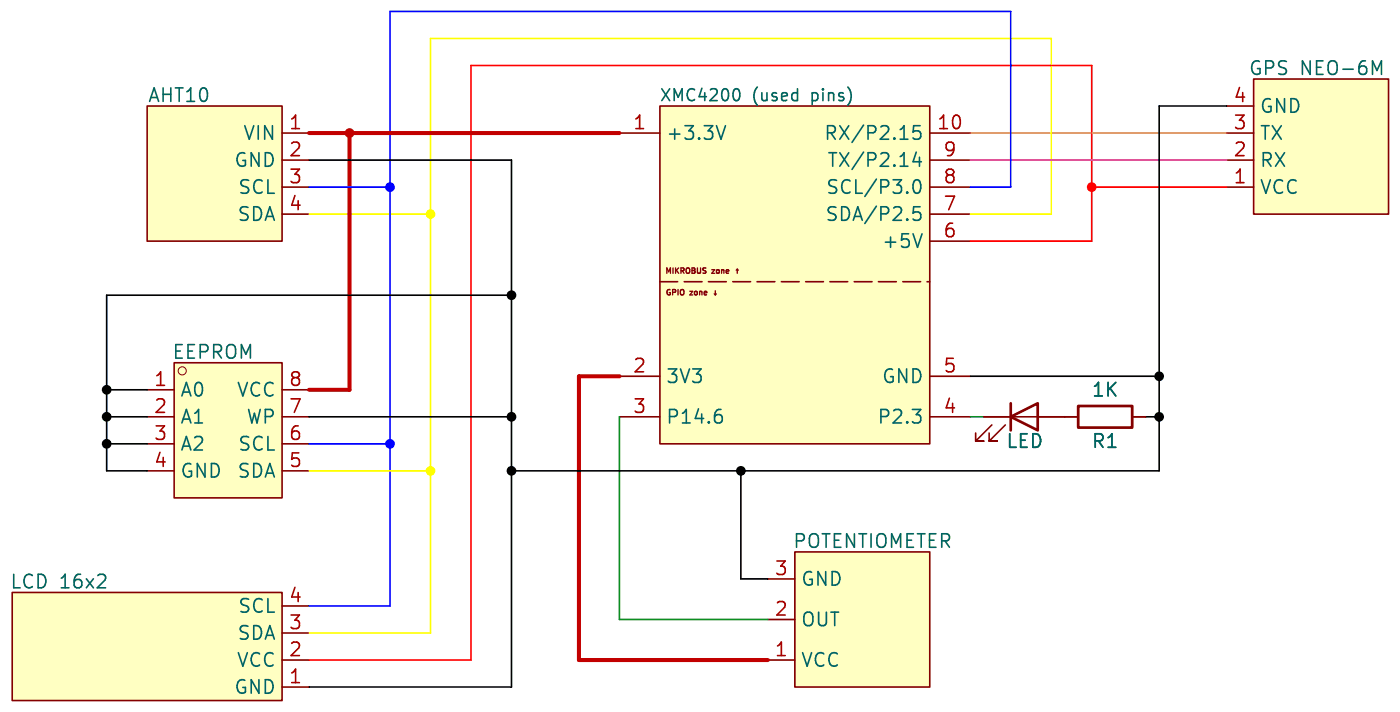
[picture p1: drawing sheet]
(kicad_sch
 (version 20260306)
 (generator "eeschema")
 (generator_version "10.0")
 (paper "A4")
 (lib_symbols
  (symbol "Device:LED"
   (pin_numbers (hide yes))
   (pin_names
    (offset 1.016) (hide yes)) (exclude_from_sim no) (in_bom yes) (on_board yes)
   (in_pos_files yes)
   (duplicate_pin_numbers_are_jumpers no)
   (property "Reference" "D" (at 0 2.54 0) (show_name no) (do_not_autoplace no) (effects (font (size 1.27 1.27))))
   (property "Value" "LED" (at 0 -2.54 0) (show_name no) (do_not_autoplace no) (effects (font (size 1.27 1.27))))
   (property "Footprint" "" (at 0 0 0) (show_name no) (do_not_autoplace no) (hide yes) (effects (font (size 1.27 1.27))))
   (property "Datasheet" "" (at 0 0 0) (show_name no) (do_not_autoplace no) (hide yes) (effects (font (size 1.27 1.27))))
   (property "Description" "Light emitting diode" (at 0 0 0) (show_name no) (do_not_autoplace no) (hide yes) (effects (font (size 1.27 1.27))))
   (property "Sim.Pins" "1=K 2=A" (at 0 0 0) (show_name no) (do_not_autoplace no) (hide yes) (effects (font (size 1.27 1.27))))
   (symbol "LED_0_1"
    (polyline (pts (xy -3.048 -0.762) (xy -4.572 -2.286) (xy -3.81 -2.286) (xy -4.572 -2.286) (xy -4.572 -1.524)) (stroke (width 0) (type default)) (fill (type none)))
    (polyline (pts (xy -1.778 -0.762) (xy -3.302 -2.286) (xy -2.54 -2.286) (xy -3.302 -2.286) (xy -3.302 -1.524)) (stroke (width 0) (type default)) (fill (type none)))
    (polyline (pts (xy -1.27 0) (xy 1.27 0)) (stroke (width 0) (type default)) (fill (type none)))
    (polyline (pts (xy -1.27 -1.27) (xy -1.27 1.27)) (stroke (width 0.254) (type default)) (fill (type none)))
    (polyline (pts (xy 1.27 -1.27) (xy 1.27 1.27) (xy -1.27 0) (xy 1.27 -1.27)) (stroke (width 0.254) (type default)) (fill (type none))))
   (symbol "LED_1_1"
    (pin passive line (at -3.81 0 0) (length 2.54) (name "K" (effects (font (size 1.27 1.27)))) (number "1" (effects (font (size 1.27 1.27)))))
    (pin passive line (at 3.81 0 180) (length 2.54) (name "A" (effects (font (size 1.27 1.27)))) (number "2" (effects (font (size 1.27 1.27))))))
   (embedded_fonts no))
  (symbol "Device:R"
   (pin_numbers (hide yes))
   (pin_names
    (offset 0)) (exclude_from_sim no) (in_bom yes) (on_board yes)
   (in_pos_files yes)
   (duplicate_pin_numbers_are_jumpers no)
   (property "Reference" "R" (at 2.032 0 90) (show_name no) (do_not_autoplace no) (effects (font (size 1.27 1.27))))
   (property "Value" "R" (at 0 0 90) (show_name no) (do_not_autoplace no) (effects (font (size 1.27 1.27))))
   (property "Footprint" "" (at -1.778 0 90) (show_name no) (do_not_autoplace no) (hide yes) (effects (font (size 1.27 1.27))))
   (property "Datasheet" "" (at 0 0 0) (show_name no) (do_not_autoplace no) (hide yes) (effects (font (size 1.27 1.27))))
   (property "Description" "Resistor" (at 0 0 0) (show_name no) (do_not_autoplace no) (hide yes) (effects (font (size 1.27 1.27))))
   (symbol "R_0_1"
    (rectangle (start -1.016 -2.54) (end 1.016 2.54) (stroke (width 0.254) (type default)) (fill (type none))))
   (symbol "R_1_1"
    (pin passive line (at 0 3.81 270) (length 1.27) (name "" (effects (font (size 1.27 1.27)))) (number "1" (effects (font (size 1.27 1.27)))))
    (pin passive line (at 0 -3.81 90) (length 1.27) (name "" (effects (font (size 1.27 1.27)))) (number "2" (effects (font (size 1.27 1.27))))))
   (embedded_fonts no))
  (symbol "SISEM:AHT10" (exclude_from_sim no) (in_bom yes) (on_board yes)
   (in_pos_files yes)
   (duplicate_pin_numbers_are_jumpers no)
   (property "Reference" "U" (at 0 0 0) (show_name no) (do_not_autoplace no) (effects (font (size 1.27 1.27))))
   (property "Value" "AHT10" (at 0 -1.778 0) (show_name no) (do_not_autoplace no) (effects (font (size 1.27 1.27))))
   (property "Footprint" "" (at 0 0 0) (show_name no) (do_not_autoplace no) (hide yes) (effects (font (size 1.27 1.27))))
   (property "Datasheet" "" (at 0 0 0) (show_name no) (do_not_autoplace no) (hide yes) (effects (font (size 1.27 1.27))))
   (property "Description" "" (at 0 0 0) (show_name no) (do_not_autoplace no) (hide yes) (effects (font (size 1.27 1.27))))
   (symbol "AHT10_1_1"
    (rectangle (start -6.35 6.35) (end 6.35 -6.35) (stroke (width 0) (type solid)) (fill (type background)))
    (pin power_in line (at -3.81 8.89 270) (length 2.54) (name "VIN" (effects (font (size 1.27 1.27)))) (number "1" (effects (font (size 1.27 1.27)))))
    (pin power_in line (at -1.27 8.89 270) (length 2.54) (name "GND" (effects (font (size 1.27 1.27)))) (number "2" (effects (font (size 1.27 1.27)))))
    (pin input line (at 1.27 8.89 270) (length 2.54) (name "SCL" (effects (font (size 1.27 1.27)))) (number "3" (effects (font (size 1.27 1.27)))))
    (pin bidirectional line (at 3.81 8.89 270) (length 2.54) (name "SDA" (effects (font (size 1.27 1.27)))) (number "4" (effects (font (size 1.27 1.27))))))
   (embedded_fonts no))
  (symbol "SISEM:AT24C32E" (exclude_from_sim no) (in_bom yes) (on_board yes)
   (in_pos_files yes)
   (duplicate_pin_numbers_are_jumpers no)
   (property "Reference" "U" (at 0 2.54 0) (show_name no) (do_not_autoplace no) (effects (font (size 1.27 1.27))))
   (property "Value" "EEPROM AT24C32E" (at 15.748 -1.524 0) (show_name no) (do_not_autoplace no) (effects (font (size 1.27 1.27))))
   (property "Footprint" "" (at 0 2.54 0) (show_name no) (do_not_autoplace no) (hide yes) (effects (font (size 1.27 1.27))))
   (property "Datasheet" "" (at 0 2.54 0) (show_name no) (do_not_autoplace no) (hide yes) (effects (font (size 1.27 1.27))))
   (property "Description" "" (at 0 2.54 0) (show_name no) (do_not_autoplace no) (hide yes) (effects (font (size 1.27 1.27))))
   (symbol "AT24C32E_0_1"
    (circle (center -5.588 -1.778) (radius 0.381) (stroke (width 0.0508) (type default)) (fill (type none))))
   (symbol "AT24C32E_1_1"
    (rectangle (start -6.35 7.62) (end 6.35 -2.54) (stroke (width 0) (type solid)) (fill (type background)))
    (pin input line (at -3.81 -5.08 90) (length 2.54) (name "A0" (effects (font (size 1.27 1.27)))) (number "1" (effects (font (size 1.27 1.27)))))
    (pin input line (at -1.27 -5.08 90) (length 2.54) (name "A1" (effects (font (size 1.27 1.27)))) (number "2" (effects (font (size 1.27 1.27)))))
    (pin input line (at 1.27 -5.08 90) (length 2.54) (name "A2" (effects (font (size 1.27 1.27)))) (number "3" (effects (font (size 1.27 1.27)))))
    (pin power_in line (at 3.81 -5.08 90) (length 2.54) (name "GND" (effects (font (size 1.27 1.27)))) (number "4" (effects (font (size 1.27 1.27)))))
    (pin bidirectional line (at 3.81 10.16 270) (length 2.54) (name "SDA" (effects (font (size 1.27 1.27)))) (number "5" (effects (font (size 1.27 1.27)))))
    (pin input line (at 1.27 10.16 270) (length 2.54) (name "SCL" (effects (font (size 1.27 1.27)))) (number "6" (effects (font (size 1.27 1.27)))))
    (pin input line (at -1.27 10.16 270) (length 2.54) (name "WP" (effects (font (size 1.27 1.27)))) (number "7" (effects (font (size 1.27 1.27)))))
    (pin power_in line (at -3.81 10.16 270) (length 2.54) (name "VCC" (effects (font (size 1.27 1.27)))) (number "8" (effects (font (size 1.27 1.27))))))
   (embedded_fonts no))
  (symbol "SISEM:LCD_16x2" (exclude_from_sim no) (in_bom yes) (on_board yes)
   (in_pos_files yes)
   (duplicate_pin_numbers_are_jumpers no)
   (property "Reference" "U" (at 0 0 0) (show_name no) (do_not_autoplace no) (effects (font (size 1.27 1.27))))
   (property "Value" "LCD 16x2" (at 0 -1.778 0) (show_name no) (do_not_autoplace no) (effects (font (size 1.27 1.27))))
   (property "Footprint" "" (at 0 0 0) (show_name no) (do_not_autoplace no) (hide yes) (effects (font (size 1.27 1.27))))
   (property "Datasheet" "" (at 0 0 0) (show_name no) (do_not_autoplace no) (hide yes) (effects (font (size 1.27 1.27))))
   (property "Description" "" (at 0 0 0) (show_name no) (do_not_autoplace no) (hide yes) (effects (font (size 1.27 1.27))))
   (symbol "LCD_16x2_1_1"
    (rectangle (start -12.7 5.08) (end 12.7 -5.08) (stroke (width 0) (type solid)) (fill (type background)))
    (pin power_in line (at -15.24 3.81 0) (length 2.54) (name "GND" (effects (font (size 1.27 1.27)))) (number "1" (effects (font (size 1.27 1.27)))))
    (pin power_in line (at -15.24 1.27 0) (length 2.54) (name "VCC" (effects (font (size 1.27 1.27)))) (number "2" (effects (font (size 1.27 1.27)))))
    (pin bidirectional line (at -15.24 -1.27 0) (length 2.54) (name "SDA" (effects (font (size 1.27 1.27)))) (number "3" (effects (font (size 1.27 1.27)))))
    (pin input line (at -15.24 -3.81 0) (length 2.54) (name "SCL" (effects (font (size 1.27 1.27)))) (number "4" (effects (font (size 1.27 1.27))))))
   (embedded_fonts no))
  (symbol "SISEM:POTENTIOMETER" (exclude_from_sim no) (in_bom yes) (on_board yes)
   (in_pos_files yes)
   (duplicate_pin_numbers_are_jumpers no)
   (property "Reference" "U" (at 0 0 0) (show_name no) (do_not_autoplace no) (effects (font (size 1.27 1.27))))
   (property "Value" "POTENTIOMETER" (at 0.254 -2.032 0) (show_name no) (do_not_autoplace no) (effects (font (size 1.27 1.27))))
   (property "Footprint" "" (at 0 0 0) (show_name no) (do_not_autoplace no) (hide yes) (effects (font (size 1.27 1.27))))
   (property "Datasheet" "" (at 0 0 0) (show_name no) (do_not_autoplace no) (hide yes) (effects (font (size 1.27 1.27))))
   (property "Description" "" (at 0 0 0) (show_name no) (do_not_autoplace no) (hide yes) (effects (font (size 1.27 1.27))))
   (symbol "POTENTIOMETER_1_1"
    (rectangle (start -6.35 6.35) (end 6.35 -6.35) (stroke (width 0) (type solid)) (fill (type background)))
    (pin power_in line (at -3.81 8.89 270) (length 2.54) (name "VCC" (effects (font (size 1.27 1.27)))) (number "1" (effects (font (size 1.27 1.27)))))
    (pin output line (at 0 8.89 270) (length 2.54) (name "OUT" (effects (font (size 1.27 1.27)))) (number "2" (effects (font (size 1.27 1.27)))))
    (pin power_in line (at 3.81 8.89 270) (length 2.54) (name "GND" (effects (font (size 1.27 1.27)))) (number "3" (effects (font (size 1.27 1.27))))))
   (embedded_fonts no))
  (symbol "SISEM:XMC4200" (exclude_from_sim no) (in_bom yes) (on_board yes)
   (in_pos_files yes)
   (duplicate_pin_numbers_are_jumpers no)
   (property "Reference" "U" (at 0 0 0) (show_name no) (do_not_autoplace no) (hide yes) (effects (font (size 1.27 1.27))))
   (property "Value" "XMC4200 (used pins)" (at 3.556 -1.524 0) (show_name no) (do_not_autoplace no) (hide yes) (effects (font (size 1.27 1.27))))
   (property "Footprint" "" (at -8.89 6.35 0) (show_name no) (do_not_autoplace no) (hide yes) (effects (font (size 1.27 1.27))))
   (property "Datasheet" "" (at -8.89 6.35 0) (show_name no) (do_not_autoplace no) (hide yes) (effects (font (size 1.27 1.27))))
   (property "Description" "" (at -8.89 6.35 0) (show_name no) (do_not_autoplace no) (hide yes) (effects (font (size 1.27 1.27))))
   (symbol "XMC4200_1_1"
    (rectangle (start -12.7 16.51) (end 12.7 -15.24) (stroke (width 0) (type solid)) (fill (type background)))
    (polyline (pts (xy -12.7 0) (xy 12.7 0)) (stroke (width 0) (type dash)) (fill (type none)))
    (text "GPIO zone ↓" (at -9.652 -1.016 0) (effects (font (size 0.508 0.508))))
    (text "MIKROBUS zone ↑" (at -8.636 1.016 0) (effects (font (size 0.508 0.508))))
    (pin power_out line (at -16.51 13.97 0) (length 3.81) (name "+3.3V" (effects (font (size 1.27 1.27)))) (number "1" (effects (font (size 1.27 1.27)))))
    (pin power_out line (at -16.51 -8.89 0) (length 3.81) (name "3V3" (effects (font (size 1.27 1.27)))) (number "2" (effects (font (size 1.27 1.27)))))
    (pin bidirectional line (at -16.51 -12.7 0) (length 3.81) (name "P14.6" (effects (font (size 1.27 1.27)))) (number "3" (effects (font (size 1.27 1.27)))))
    (pin bidirectional line (at 16.51 -12.7 180) (length 3.81) (name "P2.3" (effects (font (size 1.27 1.27)))) (number "4" (effects (font (size 1.27 1.27)))))
    (pin power_in line (at 16.51 -8.89 180) (length 3.81) (name "GND" (effects (font (size 1.27 1.27)))) (number "5" (effects (font (size 1.27 1.27)))))
    (pin power_out line (at 16.51 3.81 180) (length 3.81) (name "+5V" (effects (font (size 1.27 1.27)))) (number "6" (effects (font (size 1.27 1.27)))))
    (pin bidirectional line (at 16.51 6.35 180) (length 3.81) (name "SDA/P2.5" (effects (font (size 1.27 1.27)))) (number "7" (effects (font (size 1.27 1.27)))))
    (pin bidirectional line (at 16.51 8.89 180) (length 3.81) (name "SCL/P3.0" (effects (font (size 1.27 1.27)))) (number "8" (effects (font (size 1.27 1.27)))))
    (pin output line (at 16.51 11.43 180) (length 3.81) (name "TX/P2.14" (effects (font (size 1.27 1.27)))) (number "9" (effects (font (size 1.27 1.27)))))
    (pin input line (at 16.51 13.97 180) (length 3.81) (name "RX/P2.15" (effects (font (size 1.27 1.27)))) (number "10" (effects (font (size 1.27 1.27))))))
   (embedded_fonts no))
  (symbol "SISEM:u-blox_NEO-6M-0-001" (exclude_from_sim no) (in_bom yes) (on_board yes)
   (in_pos_files yes)
   (duplicate_pin_numbers_are_jumpers no)
   (property "Reference" "U" (at 0 0 0) (show_name no) (do_not_autoplace no) (effects (font (size 1.27 1.27))))
   (property "Value" "GPS NEO-6M" (at 0 -1.778 0) (show_name no) (do_not_autoplace no) (effects (font (size 1.27 1.27))))
   (property "Footprint" "" (at 0 0 0) (show_name no) (do_not_autoplace no) (hide yes) (effects (font (size 1.27 1.27))))
   (property "Datasheet" "" (at 0 0 0) (show_name no) (do_not_autoplace no) (hide yes) (effects (font (size 1.27 1.27))))
   (property "Description" "" (at 0 0 0) (show_name no) (do_not_autoplace no) (hide yes) (effects (font (size 1.27 1.27))))
   (symbol "u-blox_NEO-6M-0-001_1_1"
    (rectangle (start -6.35 6.35) (end 6.35 -6.35) (stroke (width 0) (type solid)) (fill (type background)))
    (pin power_in line (at -3.81 8.89 270) (length 2.54) (name "VCC" (effects (font (size 1.27 1.27)))) (number "1" (effects (font (size 1.27 1.27)))))
    (pin input line (at -1.27 8.89 270) (length 2.54) (name "RX" (effects (font (size 1.27 1.27)))) (number "2" (effects (font (size 1.27 1.27)))))
    (pin output line (at 1.27 8.89 270) (length 2.54) (name "TX" (effects (font (size 1.27 1.27)))) (number "3" (effects (font (size 1.27 1.27)))))
    (pin power_in line (at 3.81 8.89 270) (length 2.54) (name "GND" (effects (font (size 1.27 1.27)))) (number "4" (effects (font (size 1.27 1.27))))))
   (embedded_fonts no)))
 (junction
  (at 86.36 104.14)
  (diameter 0)
  (color 0 0 0 1))
 (junction
  (at 48.26 113.03)
  (diameter 0)
  (color 0 0 0 1))
 (junction
  (at 78.74 96.52)
  (diameter 0)
  (color 255 255 0 1))
 (junction
  (at 140.97 93.98)
  (diameter 0)
  (color 255 0 0 1))
 (junction
  (at 74.93 93.98)
  (diameter 0)
  (color 0 0 255 1))
 (junction
  (at 74.93 118.11)
  (diameter 0)
  (color 0 0 255 1))
 (junction
  (at 78.74 120.65)
  (diameter 0)
  (color 255 255 0 1))
 (junction
  (at 86.36 120.65)
  (diameter 0)
  (color 0 0 0 1))
 (junction
  (at 71.12 88.9)
  (diameter 0)
  (color 194 0 0 1))
 (junction
  (at 86.36 115.57)
  (diameter 0)
  (color 0 0 0 1))
 (junction
  (at 48.26 115.57)
  (diameter 0)
  (color 0 0 0 1))
 (junction
  (at 48.26 118.11)
  (diameter 0)
  (color 0 0 0 1))
 (junction
  (at 147.32 111.76)
  (diameter 0)
  (color 0 0 0 1))
 (junction
  (at 147.32 115.57)
  (diameter 0)
  (color 0 0 0 1))
 (junction
  (at 107.95 120.65)
  (diameter 0)
  (color 0 0 0 1))
 (wire
  (pts (xy 110.49 134.62) (xy 96.52 134.62))
  (stroke (width 0) (type default)))
 (wire
  (pts (xy 107.95 120.65) (xy 147.32 120.65))
  (stroke (width 0) (type default) (color 0 0 0 1)))
 (wire
  (pts (xy 96.52 134.62) (xy 96.52 115.57))
  (stroke (width 0) (type default)))
 (wire
  (pts (xy 48.26 115.57) (xy 48.26 118.11))
  (stroke (width 0) (type default) (color 0 0 0 1)))
 (wire
  (pts (xy 71.12 88.9) (xy 71.12 113.03))
  (stroke (width 0.381) (type default) (color 194 0 0 1)))
 (wire
  (pts (xy 92.71 111.76) (xy 92.71 138.43))
  (stroke (width 0.381) (type default) (color 194 0 0 1)))
 (wire
  (pts (xy 129.54 115.57) (xy 130.81 115.57))
  (stroke (width 0) (type default)))
 (wire
  (pts (xy 74.93 93.98) (xy 67.31 93.98))
  (stroke (width 0) (type default) (color 0 0 255 1)))
 (wire
  (pts (xy 71.12 113.03) (xy 67.31 113.03))
  (stroke (width 0.381) (type default) (color 194 0 0 1)))
 (wire
  (pts (xy 48.26 118.11) (xy 48.26 120.65))
  (stroke (width 0) (type default) (color 0 0 0 1)))
 (wire
  (pts (xy 86.36 104.14) (xy 86.36 115.57))
  (stroke (width 0) (type default) (color 0 0 0 1)))
 (wire
  (pts (xy 74.93 133.35) (xy 67.31 133.35))
  (stroke (width 0) (type default) (color 0 0 255 1)))
 (wire
  (pts (xy 140.97 93.98) (xy 153.67 93.98))
  (stroke (width 0) (type default) (color 255 0 0 1)))
 (wire
  (pts (xy 82.55 82.55) (xy 140.97 82.55))
  (stroke (width 0) (type default) (color 255 0 0 1)))
 (wire
  (pts (xy 153.67 86.36) (xy 147.32 86.36))
  (stroke (width 0) (type default) (color 0 0 0 1)))
 (wire
  (pts (xy 137.16 96.52) (xy 129.54 96.52))
  (stroke (width 0) (type default) (color 255 255 0 1)))
 (wire
  (pts (xy 67.31 138.43) (xy 82.55 138.43))
  (stroke (width 0) (type default) (color 255 0 0 1)))
 (wire
  (pts (xy 86.36 120.65) (xy 107.95 120.65))
  (stroke (width 0) (type default) (color 0 0 0 1)))
 (wire
  (pts (xy 107.95 130.81) (xy 110.49 130.81))
  (stroke (width 0) (type default) (color 0 0 0 1)))
 (wire
  (pts (xy 92.71 138.43) (xy 110.49 138.43))
  (stroke (width 0.381) (type default) (color 194 0 0 1)))
 (wire
  (pts (xy 78.74 80.01) (xy 137.16 80.01))
  (stroke (width 0) (type default) (color 255 255 0 1)))
 (wire
  (pts (xy 74.93 118.11) (xy 74.93 133.35))
  (stroke (width 0) (type default) (color 0 0 255 1)))
 (wire
  (pts (xy 146.05 115.57) (xy 147.32 115.57))
  (stroke (width 0) (type default) (color 0 0 0 1)))
 (wire
  (pts (xy 86.36 104.14) (xy 48.26 104.14))
  (stroke (width 0) (type default) (color 0 0 0 1)))
 (wire
  (pts (xy 147.32 115.57) (xy 147.32 120.65))
  (stroke (width 0) (type default) (color 0 0 0 1)))
 (wire
  (pts (xy 140.97 82.55) (xy 140.97 93.98))
  (stroke (width 0) (type default) (color 255 0 0 1)))
 (wire
  (pts (xy 48.26 120.65) (xy 52.07 120.65))
  (stroke (width 0) (type default) (color 0 0 0 1)))
 (wire
  (pts (xy 48.26 113.03) (xy 48.26 115.57))
  (stroke (width 0) (type default) (color 0 0 0 1)))
 (wire
  (pts (xy 67.31 96.52) (xy 78.74 96.52))
  (stroke (width 0) (type default) (color 255 255 0 1)))
 (wire
  (pts (xy 147.32 86.36) (xy 147.32 111.76))
  (stroke (width 0) (type default) (color 0 0 0 1)))
 (wire
  (pts (xy 137.16 80.01) (xy 137.16 96.52))
  (stroke (width 0) (type default) (color 255 255 0 1)))
 (wire
  (pts (xy 78.74 120.65) (xy 78.74 135.89))
  (stroke (width 0) (type default) (color 255 255 0 1)))
 (wire
  (pts (xy 133.35 93.98) (xy 129.54 93.98))
  (stroke (width 0) (type default) (color 0 0 255 1)))
 (wire
  (pts (xy 48.26 115.57) (xy 52.07 115.57))
  (stroke (width 0) (type default) (color 0 0 0 1)))
 (wire
  (pts (xy 86.36 91.44) (xy 86.36 104.14))
  (stroke (width 0) (type default) (color 0 0 0 1)))
 (wire
  (pts (xy 48.26 113.03) (xy 52.07 113.03))
  (stroke (width 0) (type default) (color 0 0 0 1)))
 (wire
  (pts (xy 129.54 111.76) (xy 147.32 111.76))
  (stroke (width 0) (type default) (color 0 0 0 1)))
 (wire
  (pts (xy 86.36 120.65) (xy 86.36 140.97))
  (stroke (width 0) (type default) (color 0 0 0 1)))
 (wire
  (pts (xy 67.31 140.97) (xy 86.36 140.97))
  (stroke (width 0) (type default) (color 0 0 0 1)))
 (wire
  (pts (xy 74.93 77.47) (xy 133.35 77.47))
  (stroke (width 0) (type default) (color 0 0 255 1)))
 (wire
  (pts (xy 67.31 88.9) (xy 71.12 88.9))
  (stroke (width 0.381) (type default) (color 194 0 0 1)))
 (wire
  (pts (xy 67.31 115.57) (xy 86.36 115.57))
  (stroke (width 0) (type default) (color 0 0 0 1)))
 (wire
  (pts (xy 129.54 88.9) (xy 153.67 88.9))
  (stroke (width 0) (type default) (color 255 153 0 1)))
 (wire
  (pts (xy 71.12 88.9) (xy 96.52 88.9))
  (stroke (width 0.381) (type default) (color 194 0 0 1)))
 (wire
  (pts (xy 78.74 135.89) (xy 67.31 135.89))
  (stroke (width 0) (type default) (color 255 255 0 1)))
 (wire
  (pts (xy 48.26 118.11) (xy 52.07 118.11))
  (stroke (width 0) (type default) (color 0 0 0 1)))
 (wire
  (pts (xy 48.26 104.14) (xy 48.26 113.03))
  (stroke (width 0) (type default) (color 0 0 0 1)))
 (wire
  (pts (xy 86.36 115.57) (xy 86.36 120.65))
  (stroke (width 0) (type default) (color 0 0 0 1)))
 (wire
  (pts (xy 78.74 96.52) (xy 78.74 120.65))
  (stroke (width 0) (type default) (color 255 255 0 1)))
 (wire
  (pts (xy 129.54 91.44) (xy 153.67 91.44))
  (stroke (width 0) (type default) (color 255 0 255 1)))
 (wire
  (pts (xy 86.36 91.44) (xy 67.31 91.44))
  (stroke (width 0) (type default) (color 0 0 0 1)))
 (wire
  (pts (xy 82.55 82.55) (xy 82.55 138.43))
  (stroke (width 0) (type default) (color 255 0 0 1)))
 (wire
  (pts (xy 78.74 80.01) (xy 78.74 96.52))
  (stroke (width 0) (type default) (color 255 255 0 1)))
 (wire
  (pts (xy 129.54 99.06) (xy 140.97 99.06))
  (stroke (width 0) (type default) (color 255 0 0 1)))
 (wire
  (pts (xy 107.95 120.65) (xy 107.95 130.81))
  (stroke (width 0) (type default) (color 0 0 0 1)))
 (wire
  (pts (xy 67.31 120.65) (xy 78.74 120.65))
  (stroke (width 0) (type default) (color 255 255 0 1)))
 (wire
  (pts (xy 140.97 93.98) (xy 140.97 99.06))
  (stroke (width 0) (type default) (color 255 0 0 1)))
 (wire
  (pts (xy 92.71 111.76) (xy 96.52 111.76))
  (stroke (width 0.381) (type default) (color 194 0 0 1)))
 (wire
  (pts (xy 147.32 111.76) (xy 147.32 115.57))
  (stroke (width 0) (type default) (color 0 0 0 1)))
 (wire
  (pts (xy 74.93 77.47) (xy 74.93 93.98))
  (stroke (width 0) (type default) (color 0 0 255 1)))
 (wire
  (pts (xy 67.31 118.11) (xy 74.93 118.11))
  (stroke (width 0) (type default) (color 0 0 255 1)))
 (wire
  (pts (xy 133.35 77.47) (xy 133.35 93.98))
  (stroke (width 0) (type default) (color 0 0 255 1)))
 (wire
  (pts (xy 74.93 93.98) (xy 74.93 118.11))
  (stroke (width 0) (type default) (color 0 0 255 1)))
 (symbol
  (lib_id "Device:R")
  (at 142.24 115.57 90)
  (unit 1)
  (body_style 1)
  (exclude_from_sim no)
  (in_bom yes)
  (on_board yes)
  (in_pos_files yes)
  (dnp no)
  (property "Reference" "R1" (at 142.24 117.856 90) (show_name no) (do_not_autoplace no) (effects (font (size 1.27 1.27))))
  (property "Value" "1K" (at 142.24 113.03 90) (show_name no) (do_not_autoplace no) (effects (font (size 1.27 1.27))))
  (property "Footprint" "" (at 142.24 117.348 90) (hide yes) (show_name no) (do_not_autoplace no) (effects (font (size 1.27 1.27))))
  (property "Datasheet" "" (at 142.24 115.57 0) (hide yes) (show_name no) (do_not_autoplace no) (effects (font (size 1.27 1.27))))
  (property "Description" "Resistor" (at 142.24 115.57 0) (hide yes) (show_name no) (do_not_autoplace no) (effects (font (size 1.27 1.27))))
  (pin "1")
  (pin "2"))
 (symbol
  (lib_id "SISEM:AT24C32E")
  (at 57.15 116.84 270)
  (unit 1)
  (body_style 1)
  (exclude_from_sim no)
  (in_bom yes)
  (on_board yes)
  (in_pos_files yes)
  (dnp no)
  (property "Reference" "U6" (at 60.9601 124.46 0) (hide yes) (show_name no) (do_not_autoplace no) (effects (font (size 1.27 1.27)) (justify left)))
  (property "Value" "EEPROM" (at 54.356 109.474 90) (show_name no) (do_not_autoplace no) (effects (font (size 1.27 1.27)) (justify left)))
  (property "Footprint" "" (at 59.69 116.84 0) (hide yes) (show_name no) (do_not_autoplace no) (effects (font (size 1.27 1.27))))
  (property "Datasheet" "" (at 59.69 116.84 0) (hide yes) (show_name no) (do_not_autoplace no) (effects (font (size 1.27 1.27))))
  (property "Description" "" (at 59.69 116.84 0) (hide yes) (show_name no) (do_not_autoplace no) (effects (font (size 1.27 1.27))))
  (pin "6")
  (pin "4")
  (pin "5")
  (pin "1")
  (pin "8")
  (pin "2")
  (pin "3")
  (pin "7"))
 (symbol
  (lib_id "SISEM:POTENTIOMETER")
  (at 119.38 134.62 90)
  (unit 1)
  (body_style 1)
  (exclude_from_sim no)
  (in_bom yes)
  (on_board yes)
  (in_pos_files yes)
  (dnp no)
  (property "Reference" "U5" (at 118.1099 127 0) (hide yes) (show_name no) (do_not_autoplace no) (effects (font (size 1.27 1.27)) (justify left)))
  (property "Value" "POTENTIOMETER" (at 112.776 127.254 90) (show_name no) (do_not_autoplace no) (effects (font (size 1.27 1.27)) (justify right)))
  (property "Footprint" "" (at 119.38 134.62 0) (hide yes) (show_name no) (do_not_autoplace no) (effects (font (size 1.27 1.27))))
  (property "Datasheet" "" (at 119.38 134.62 0) (hide yes) (show_name no) (do_not_autoplace no) (effects (font (size 1.27 1.27))))
  (property "Description" "" (at 119.38 134.62 0) (hide yes) (show_name no) (do_not_autoplace no) (effects (font (size 1.27 1.27))))
  (pin "2")
  (pin "1")
  (pin "3"))
 (symbol
  (lib_id "SISEM:XMC4200")
  (at 113.03 102.87 0)
  (unit 1)
  (body_style 1)
  (exclude_from_sim no)
  (in_bom yes)
  (on_board yes)
  (in_pos_files yes)
  (dnp no)
  (property "Reference" "U1" (at 113.03 102.87 0) (hide yes) (show_name no) (do_not_autoplace no) (effects (font (size 1.27 1.27))))
  (property "Value" "XMC4200 (used pins)" (at 109.474 85.344 0) (show_name no) (do_not_autoplace no) (effects (font (size 1.1176 1.1176))))
  (property "Footprint" "" (at 104.14 96.52 0) (hide yes) (show_name no) (do_not_autoplace no) (effects (font (size 1.27 1.27))))
  (property "Datasheet" "" (at 104.14 96.52 0) (hide yes) (show_name no) (do_not_autoplace no) (effects (font (size 1.27 1.27))))
  (property "Description" "" (at 104.14 96.52 0) (hide yes) (show_name no) (do_not_autoplace no) (effects (font (size 1.27 1.27))))
  (pin "5")
  (pin "7")
  (pin "4")
  (pin "3")
  (pin "8")
  (pin "1")
  (pin "9")
  (pin "2")
  (pin "6")
  (pin "10"))
 (symbol
  (lib_id "SISEM:LCD_16x2")
  (at 52.07 137.16 180)
  (unit 1)
  (body_style 1)
  (exclude_from_sim no)
  (in_bom yes)
  (on_board yes)
  (in_pos_files yes)
  (dnp no)
  (property "Reference" "U2" (at 38.1 138.4301 0) (hide yes) (show_name no) (do_not_autoplace no) (effects (font (size 1.27 1.27)) (justify left)))
  (property "Value" "LCD 16x2" (at 48.514 131.064 0) (show_name no) (do_not_autoplace no) (effects (font (size 1.27 1.27)) (justify left)))
  (property "Footprint" "" (at 52.07 137.16 0) (hide yes) (show_name no) (do_not_autoplace no) (effects (font (size 1.27 1.27))))
  (property "Datasheet" "" (at 52.07 137.16 0) (hide yes) (show_name no) (do_not_autoplace no) (effects (font (size 1.27 1.27))))
  (property "Description" "" (at 52.07 137.16 0) (hide yes) (show_name no) (do_not_autoplace no) (effects (font (size 1.27 1.27))))
  (pin "2")
  (pin "3")
  (pin "4")
  (pin "1"))
 (symbol
  (lib_id "SISEM:u-blox_NEO-6M-0-001")
  (at 162.56 90.17 90)
  (unit 1)
  (body_style 1)
  (exclude_from_sim no)
  (in_bom yes)
  (on_board yes)
  (in_pos_files yes)
  (dnp no)
  (property "Reference" "U4" (at 161.2899 82.55 0) (hide yes) (show_name no) (do_not_autoplace no) (effects (font (size 1.27 1.27)) (justify left)))
  (property "Value" "GPS NEO-6M" (at 168.656 82.804 90) (show_name no) (do_not_autoplace no) (effects (font (size 1.27 1.27)) (justify left)))
  (property "Footprint" "" (at 162.56 90.17 0) (hide yes) (show_name no) (do_not_autoplace no) (effects (font (size 1.27 1.27))))
  (property "Datasheet" "" (at 162.56 90.17 0) (hide yes) (show_name no) (do_not_autoplace no) (effects (font (size 1.27 1.27))))
  (property "Description" "" (at 162.56 90.17 0) (hide yes) (show_name no) (do_not_autoplace no) (effects (font (size 1.27 1.27))))
  (pin "4")
  (pin "1")
  (pin "2")
  (pin "3"))
 (symbol
  (lib_id "Device:LED")
  (at 134.62 115.57 0)
  (unit 1)
  (body_style 1)
  (exclude_from_sim no)
  (in_bom yes)
  (on_board yes)
  (in_pos_files yes)
  (dnp no)
  (property "Reference" "D1" (at 133.0325 109.22 0) (hide yes) (show_name no) (do_not_autoplace no) (effects (font (size 1.27 1.27))))
  (property "Value" "LED" (at 132.842 117.856 0) (show_name no) (do_not_autoplace no) (effects (font (size 1.27 1.27)) (justify left)))
  (property "Footprint" "" (at 134.62 115.57 0) (hide yes) (show_name no) (do_not_autoplace no) (effects (font (size 1.27 1.27))))
  (property "Datasheet" "" (at 134.62 115.57 0) (hide yes) (show_name no) (do_not_autoplace no) (effects (font (size 1.27 1.27))))
  (property "Description" "Light emitting diode" (at 134.62 115.57 0) (hide yes) (show_name no) (do_not_autoplace no) (effects (font (size 1.27 1.27))))
  (property "Sim.Pins" "1=K 2=A" (at 134.62 115.57 0) (hide yes) (show_name no) (do_not_autoplace no) (effects (font (size 1.27 1.27))))
  (pin "1")
  (pin "2"))
 (symbol
  (lib_id "SISEM:AHT10")
  (at 58.42 92.71 270)
  (unit 1)
  (body_style 1)
  (exclude_from_sim no)
  (in_bom yes)
  (on_board yes)
  (in_pos_files yes)
  (dnp no)
  (property "Reference" "U3" (at 59.6901 100.33 0) (hide yes) (show_name no) (do_not_autoplace no) (effects (font (size 1.27 1.27)) (justify left)))
  (property "Value" "AHT10" (at 52.07 85.344 90) (show_name no) (do_not_autoplace no) (effects (font (size 1.27 1.27)) (justify left)))
  (property "Footprint" "" (at 58.42 92.71 0) (hide yes) (show_name no) (do_not_autoplace no) (effects (font (size 1.27 1.27))))
  (property "Datasheet" "" (at 58.42 92.71 0) (hide yes) (show_name no) (do_not_autoplace no) (effects (font (size 1.27 1.27))))
  (property "Description" "" (at 58.42 92.71 0) (hide yes) (show_name no) (do_not_autoplace no) (effects (font (size 1.27 1.27))))
  (pin "1")
  (pin "2")
  (pin "4")
  (pin "3"))
 (sheet_instances
  (path ""
   (page "1")))
 (embedded_fonts no))
